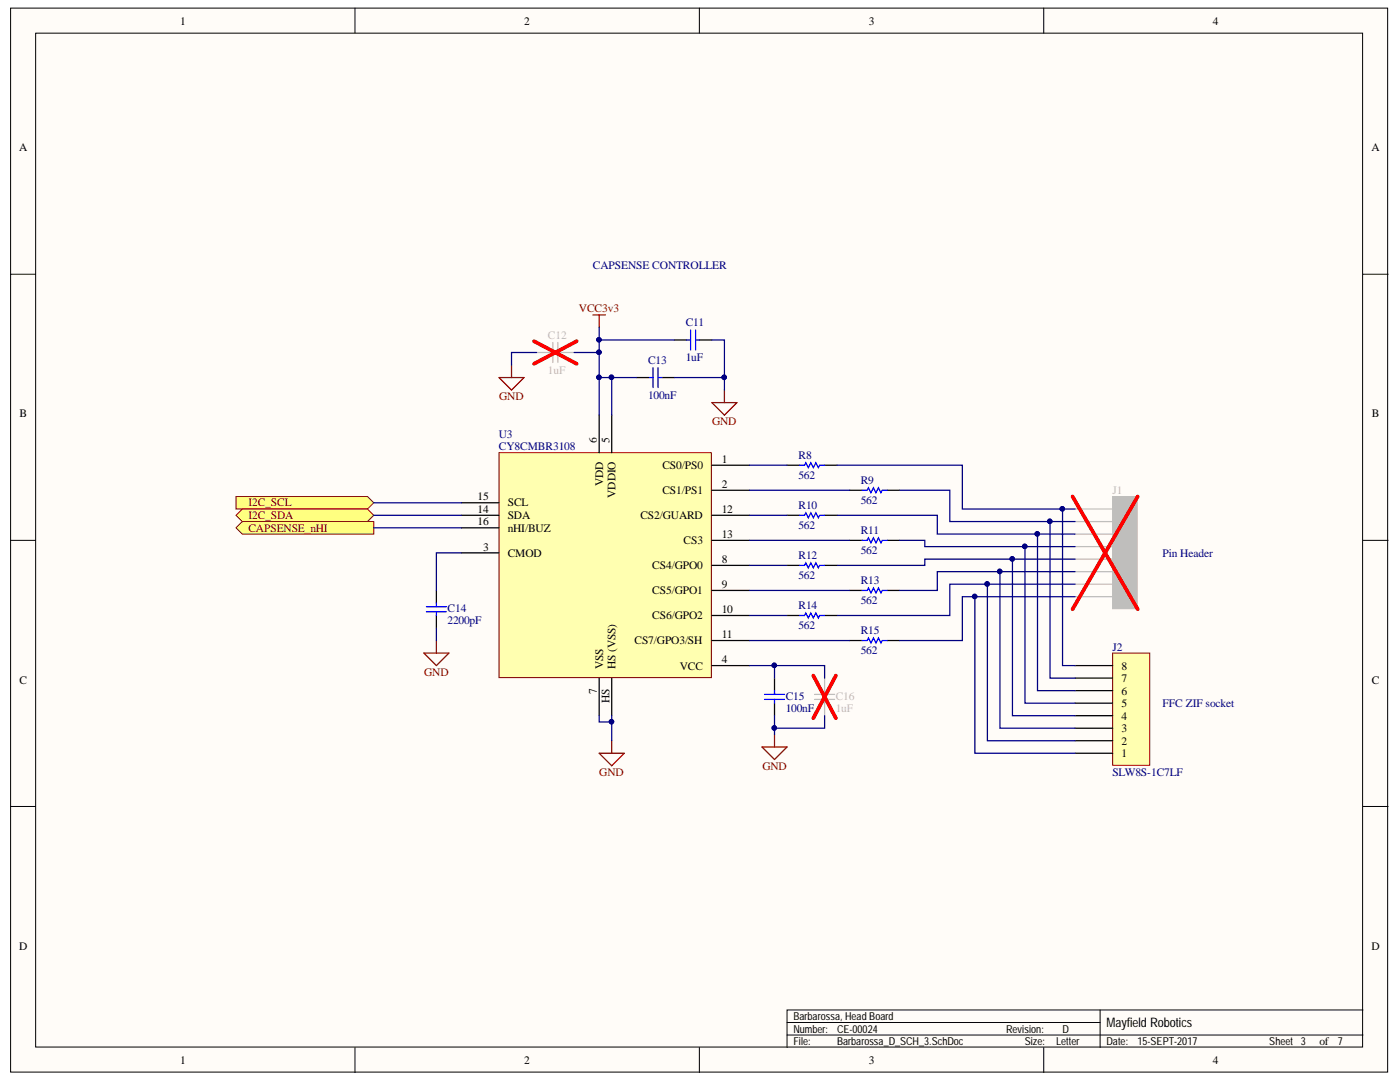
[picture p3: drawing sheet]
<svg xmlns="http://www.w3.org/2000/svg" width="279mm" height="216mm" viewBox="0 0 279 216" stroke-linecap="round" stroke-linejoin="round" font-family="sans-serif">
<g fill="#fffcf8" stroke="#000" stroke-width=".2">
<path d="M2.1 1.6h274.8v212.3h-274.8z"/>
<path d="M7.1 6.6h264.8v202.3h-264.8z"/>
</g>
<g fill="none" stroke="#000" stroke-width=".2">
<path d="M70.8 1.6v5M139.6 1.6v5M208.3 1.6v5M2.1 54.7h5M272 54.7h5M2.1 107.8h5M272 107.8h5M2.1 160.9h5M272 160.9h5M70.8 209v5M139.6 209v5M157.1 206.5h114.9"/>
<path d="M157.1 204h62.5M208.3 209v5M219.6 201.5v7.5M272 201.5h-114.9v7.5"/>
</g>
<path d="M99.6 75.3h5l-2.5 2.5zM102.1 72.8v2.5M118.3 62.8h2.5M119.6 62.8v2.5M144.6 77.8v2.5M142.1 80.3h5l-2.5 2.5zM119.6 150.3h5l-2.5 2.5zM122.1 147.8v2.5M152.1 149.1h5l-2.5 2.5zM154.6 146.6v2.5" fill="none" stroke="#800000" stroke-width=".25"/>
<g fill="#ffff80" stroke="#800000" stroke-width=".2">
<path d="M47.1 99.1h26.2l1.3 1.2-1.3 1.3h-26.2z" fill-rule="evenodd"/>
<path d="M47.1 102.8l1.3-1.2h24.9l1.3 1.2-1.3 1.3h-24.9z" fill-rule="evenodd"/>
<path d="M47.1 105.3l1.3-1.2h26.2v2.5h-26.2z" fill-rule="evenodd"/>
</g>
<path d="M84.6 130.3h5l-2.5 2.5zM87.1 127.8v2.5" fill="none" stroke="#800000" stroke-width=".25"/>
<path d="M222.1 99.1h4.8v22.4h-4.8z" fill="#bfbebc" stroke="#bfbebc" stroke-width=".2"/>
<path d="M214.6 101.6h7.5M214.6 104.1h7.5M214.6 106.6h7.5M214.6 109.1h7.5M214.6 111.6h7.5M214.6 114.1h7.5M214.6 116.6h7.5M214.6 119.1h7.5" fill="none" stroke="#bfbebc" stroke-width=".25"/>
<path d="M214.1 99.1l12.9 22.5M227 99.1l-12.9 22.5" fill="none" stroke="#f00" stroke-width=".75"/>
<path d="M222.1 130.3h7.3v22.4h-7.3z" fill="#ffffb0" stroke="#800000" stroke-width=".2"/>
<g fill="none" stroke="#000" stroke-width=".25">
<path d="M127.1 75.3h2.5M132.1 75.3h2.5M134.6 67.8h2.5M139.6 67.8h2.5M157.1 92.8h2.5M164.6 92.8h2.5M169.6 97.8h2.5M177.1 97.8h2.5M87.1 117.8v2.5M157.1 102.8h2.5M157.1 112.8h2.5M164.6 102.8h2.5"/>
<path d="M164.6 112.8h2.5M169.6 107.8h2.5M169.6 117.8h2.5M177.1 107.8h2.5M177.1 117.8h2.5M87.1 122.8v2.5M154.6 135.3v2.5M157.1 122.8h2.5M164.6 122.8h2.5M169.6 127.8h2.5M177.1 127.8h2.5M214.6 137.8h7.5"/>
<path d="M214.6 135.3h7.5M214.6 132.8h7.5M154.6 140.3v2.5M214.6 150.3h7.5M214.6 147.8h7.5M214.6 145.3h7.5M214.6 142.8h7.5M214.6 140.3h7.5"/>
</g>
<g fill="none" stroke="#00f" stroke-width=".25">
<path d="M129.6 75.3h.7M130.3 73.3v4M131.3 73.3v4M131.3 75.3h.8M137.1 67.8h.7M137.8 65.8v4M138.8 65.8v4M138.8 67.8h.8M159.6 92.8h1l.2-.5 .5 1 .5-1 .5 1 .5-1 .5 1 .3-.5h1M172.1 97.8h1l.2-.5 .5 1 .5-1 .5 1 .5-1 .5 1 .3-.5h1M159.6 102.8h1l.2-.5 .5 1 .5-1 .5 1 .5-1 .5 1 .3-.5h1M159.6 112.8h1l.2-.5 .5 1 .5-1 .5 1 .5-1 .5 1 .3-.5h1"/>
<path d="M172.1 107.8h1l.2-.5 .5 1 .5-1 .5 1 .5-1 .5 1 .3-.5h1M172.1 117.8h1l.2-.5 .5 1 .5-1 .5 1 .5-1 .5 1 .3-.5h1M85.1 122.1h4M85.1 121.1h4M87.1 120.3v.8M87.1 122.1v.7M152.6 139.6h4M152.6 138.6h4M154.6 137.8v.8M154.6 139.6v.7M159.6 122.8h1l.2-.5 .5 1 .5-1 .5 1 .5-1 .5 1 .3-.5h1M172.1 127.8h1l.2-.5 .5 1 .5-1 .5 1 .5-1 .5 1 .3-.5h1"/>
</g>
<path d="M107.1 70.3h3.2M110.3 68.3v4M111.3 70.3h3.3M111.3 68.3v4M162.6 138.6h4M162.6 139.6h4M164.6 135.3v3.3M164.6 139.6v3.2" fill="none" stroke="#bfbebc" stroke-width=".25"/>
<path d="M106.6 68.1l8.5 4.5M115.1 68.1l-8.5 4.5M162.3 134.8l4.5 8.5M166.8 134.8l-4.5 8.5" fill="none" stroke="#f00" stroke-width=".75"/>
<path d="M99.6 90.3h42.4v44.9h-42.4z" fill="#ffffb0" stroke="#800000" stroke-width=".2"/>
<g fill="none" stroke="#000" stroke-width=".25">
<path d="M119.6 82.8v7.5M122.1 82.8v7.5M142.1 92.8h7.5M142.1 97.8h7.5M92.1 110.3h7.5M92.1 102.8h7.5M92.1 100.3h7.5M92.1 105.3h7.5M142.1 112.8h7.5M142.1 117.8h7.5M142.1 102.8h7.5M142.1 107.8h7.5"/>
<path d="M119.6 135.3v7.5M122.1 135.3v7.5M142.1 132.8h7.5M142.1 122.8h7.5M142.1 127.8h7.5"/>
</g>
<g fill="none" stroke="#000080" stroke-width=".25">
<path d="M107.1 70.3h-5v2.5M114.6 70.3h5M119.6 75.3h2.5v7.5M119.6 65.3v17.5M119.6 67.8h15M122.1 75.3h5M134.6 75.3h10v2.5M142.1 67.8h2.5v7.5M149.6 92.8h7.5M149.6 97.8h20M167.1 92.8h25v8.8h22.5M179.6 97.8h10v6.3h25"/>
<path d="M74.6 105.3h17.5M74.6 102.8h17.5M74.6 100.3h17.5M92.1 110.3h-5v7.5M149.6 102.8h7.5M149.6 107.8h20M149.6 112.8h7.5M149.6 117.8h20M167.1 102.8h20v3.8h27.5M179.6 107.8h5v1.3h30M194.6 119.1v31.2h20M197.1 116.6v31.2h17.5"/>
<path d="M199.6 114.1v31.2h15M202.1 111.6v31.2h12.5M204.6 109.1v31.2h10M207.1 106.6v31.2h7.5M209.6 104.1v31.2h5M212.1 101.6v31.2h2.5M214.6 119.1h-22.5v8.7h-12.5M214.6 116.6h-25v6.2h-22.5M214.6 114.1h-27.5v3.7h-7.5M214.6 111.6h-30v1.2h-17.5M87.1 125.3v2.5M149.6 132.8h5v2.5"/>
<path d="M149.6 122.8h7.5M149.6 127.8h20M154.6 132.8h10v2.5M119.6 142.8v1.3h2.5v-1.3M122.1 144.1v3.7M154.6 142.8v3.8M164.6 142.8v2.5h-10"/>
</g>
<g fill="#000080" stroke="#000080" stroke-width=".2">
<circle cx="122" cy="144" r=".45"/>
<circle cx="154.5" cy="132.8" r=".45"/>
<circle cx="122" cy="75.3" r=".45"/>
<circle cx="119.5" cy="75.3" r=".45"/>
<circle cx="144.5" cy="75.3" r=".45"/>
<circle cx="154.5" cy="145.3" r=".45"/>
<circle cx="119.5" cy="67.8" r=".45"/>
<circle cx="119.5" cy="70.3" r=".45"/>
<circle cx="212" cy="101.5" r=".45"/>
<circle cx="209.5" cy="104" r=".45"/>
<circle cx="207" cy="106.5" r=".45"/>
<circle cx="204.5" cy="109" r=".45"/>
<circle cx="202" cy="111.5" r=".45"/>
<circle cx="199.5" cy="114" r=".45"/>
<circle cx="197" cy="116.5" r=".45"/>
<circle cx="194.5" cy="119" r=".45"/>
</g>
<text font-size="2.6" x="220.8" y="205">Mayfield Robotics</text>
<g font-size="2.3">
<text x="35.9" y="4.9">1</text>
<text x="104.6" y="4.9">2</text>
<text x="173.4" y="4.9">3</text>
<text x="242.1" y="4.9">4</text>
<text x="3.8" y="30.2">A</text>
<text x="273.7" y="30.2">A</text>
<text x="3.9" y="83.3">B</text>
<text x="273.8" y="83.3">B</text>
<text x="119.1" y="88.4" transform="rotate(-90 119.1 88.4)">6</text>
<text x="121.6" y="88.4" transform="rotate(-90 121.6 88.4)">5</text>
<text x="132.2" y="93.6">CS0/PS0</text>
<text x="144" y="92.3">1</text>
<text x="95.3" y="99.9">15</text>
<text x="101.3" y="101.1">SCL</text>
<text x="120.4" y="97" transform="rotate(-90 120.4 97)">VDD</text>
<text x="122.8" y="99.4" transform="rotate(-90 122.8 99.4)">VDDIO</text>
<text x="132.2" y="98.6">CS1/PS1</text>
<text x="144" y="97.3">2</text>
<text x="95.3" y="102.3">14</text>
<text x="95.3" y="104.9">16</text>
<text x="101.3" y="103.6">SDA</text>
<text x="101.3" y="106.1">nHI/BUZ</text>
<text x="127.8" y="103.6">CS2/GUARD</text>
<text x="144" y="102.3">12</text>
<text x="144" y="107.3">13</text>
<text x="96.4" y="109.8">3</text>
<text x="101.3" y="111.1">CMOD</text>
<text x="130.2" y="113.6">CS4/GPO0</text>
<text x="136.4" y="108.6">CS3</text>
<text x="144" y="112.3">8</text>
<text x="130.2" y="118.6">CS5/GPO1</text>
<text x="144" y="117.3">9</text>
<text x="130.2" y="123.5">CS6/GPO2</text>
<text x="144" y="122.4">10</text>
<text x="126.6" y="128.5">CS7/GPO3/SH</text>
<text x="144" y="127.3">11</text>
<text x="3.9" y="136.4">C</text>
<text x="120.4" y="133.5" transform="rotate(-90 120.4 133.5)">VSS</text>
<text x="122.8" y="133.5" transform="rotate(-90 122.8 133.5)">HS (VSS)</text>
<text x="135.7" y="133.6">VCC</text>
<text x="144" y="132.3">4</text>
<text x="223.8" y="136.1">7</text>
<text x="223.8" y="133.6">8</text>
<text x="273.8" y="136.4">C</text>
<text x="119.1" y="138.4" transform="rotate(-90 119.1 138.4)">7</text>
<text x="121.6" y="140.2" transform="rotate(-90 121.6 140.2)">HS</text>
<text x="223.8" y="143.6">4</text>
<text x="223.8" y="141">5</text>
<text x="223.8" y="138.6">6</text>
<text x="223.8" y="148.6">2</text>
<text x="223.8" y="146">3</text>
<text x="223.8" y="151">1</text>
<text x="3.8" y="189.5">D</text>
<text x="273.7" y="189.5">D</text>
<text x="263.3" y="208.5">of</text>
<text x="35.9" y="212.2">1</text>
<text x="104.6" y="212.2">2</text>
<text x="173.4" y="212.2">3</text>
<text x="242.1" y="212.2">4</text>
</g>
<g font-size="2.3" fill="#000080">
<text x="118.3" y="53.6">CAPSENSE CONTROLLER</text>
<text x="136.9" y="65.1">C11</text>
<text x="129.3" y="72.6">C13</text>
<text x="136.9" y="72.1">1uF</text>
<text x="129.3" y="79.6">100nF</text>
<text x="99.6" y="89.8">CY8CMBR3108</text>
<text x="99.6" y="87.4">U3</text>
<text x="159.4" y="95.6">562</text>
<text x="159.4" y="91.6">R8</text>
<text x="159.4" y="101.6">R10</text>
<text x="171.8" y="100.5">562</text>
<text x="171.8" y="96.6">R9</text>
<text x="159.4" y="105.6">562</text>
<text x="171.8" y="106.5">R11</text>
<text x="159.4" y="111.6">R12</text>
<text x="171.8" y="110.6">562</text>
<text x="232" y="111.1">Pin Header</text>
<text x="159.4" y="115.6">562</text>
<text x="171.8" y="116.6">R13</text>
<text x="89.3" y="124.6">2200pF</text>
<text x="89.3" y="122.1">C14</text>
<text x="159.4" y="125.6">562</text>
<text x="159.4" y="121.6">R14</text>
<text x="171.8" y="120.6">562</text>
<text x="171.8" y="130.6">562</text>
<text x="171.8" y="126.6">R15</text>
<text x="222" y="129.8">J2</text>
<text x="156.8" y="142.1">100nF</text>
<text x="156.8" y="139.6">C15</text>
<text x="232" y="141">FFC ZIF socket</text>
<text x="222" y="154.8">SLW8S-1C7LF</text>
</g>
<g font-size="2.3" fill="#800000">
<text x="115.5" y="62.3">VCC3v3</text>
<text x="99.6" y="79.8">GND</text>
<text x="142.1" y="84.8">GND</text>
<text x="49.6" y="101.1">I2C_SCL</text>
<text x="49.6" y="103.6">I2C_SDA</text>
<text x="49.6" y="106.1">CAPSENSE_nHI</text>
<text x="84.7" y="134.8">GND</text>
<text x="119.6" y="154.8">GND</text>
<text x="152.2" y="153.6">GND</text>
</g>
<g font-size="2.3" fill="#bfbebc">
<text x="109.4" y="67.6">C12</text>
<text x="109.4" y="74.6">1uF</text>
<text x="222" y="98.6">J1</text>
<text x="223.8" y="102.3">1</text>
<text x="223.8" y="104.9">2</text>
<text x="223.8" y="107.3">3</text>
<text x="223.8" y="114.8">6</text>
<text x="223.8" y="117.3">7</text>
<text x="223.8" y="119.8">8</text>
<text x="166.8" y="142.1">1uF</text>
<text x="166.8" y="139.6">C16</text>
</g>
<g font-size="2.2">
<text x="158.3" y="203.5">Barbarossa, Head Board</text>
<text x="158.3" y="206.1">Number:</text>
<text x="158.3" y="208.5">File:</text>
<text x="167" y="206.1">CE-00024</text>
<text x="167" y="208.5">Barbarossa_D_SCH_3.SchDoc</text>
<text x="200.8" y="206.1">Revision:</text>
<text x="204.5" y="208.5">Size:</text>
<text x="210.8" y="208.5">Letter</text>
<text x="212" y="206.1">D</text>
<text x="220.8" y="208.5">Date:</text>
<text x="227" y="208.5">15-SEPT-2017</text>
<text x="253.3" y="208.5">Sheet 3</text>
<text x="267" y="208.5">7</text>
</g>
</svg>
